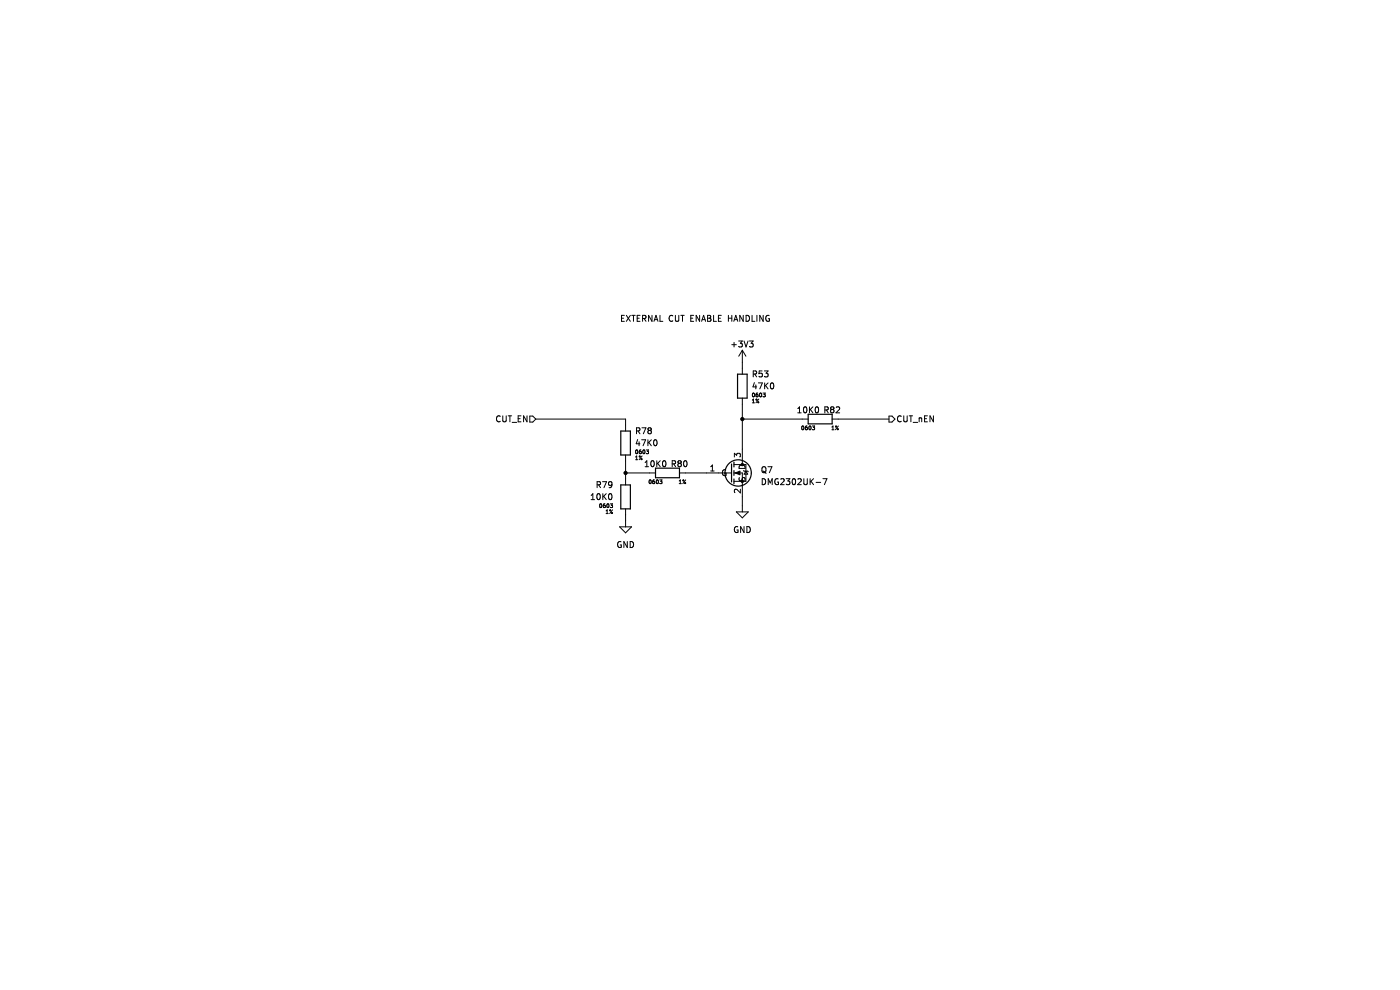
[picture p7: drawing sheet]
(kicad_sch (version 20230121) (generator eeschema)

 (paper "A4")

 (title_block
  (company "Rack Robotics, Inc.")
  (comment 1 "Engineering by DragonFly Power Systems")
  (comment 2 "Design by Rack Robotics, Inc."))

 (lib_symbols
  (symbol "0603_RES:10K0" (in_bom yes) (on_board yes)
   (property "Reference" "R" (at 1.27 2.54 0) (effects (font (size 1.27 1.27)) (justify left)))
   (property "Value" "10K0" (at 1.27 0.635 0) (effects (font (size 1.27 1.27)) (justify left)))
   (property "Footprint" "Resistor_SMD:R_0603_1608Metric" (at -8.89 -21.59 0) (effects (font (size 1.27 1.27)) hide))
   (property "Datasheet" "https://www.seielect.com/Catalog/SEI-RMCF_RMCP.pdf" (at 2.54 -19.05 0) (effects (font (size 1.27 1.27)) hide))
   (property "Package Size" "0603" (at 1.27 -1.27 0) (effects (font (size 0.8 0.8) (color 0 72 72 1)) (justify left)))
   (property "Tolerance" "1%" (at 1.27 -2.54 0) (effects (font (size 0.8 0.8) (color 0 72 72 1)) (justify left)))
   (property "Part Number" "RMCF0603FT10K0" (at -10.16 -17.78 0) (effects (font (size 1.27 1.27)) hide))
   (property "Manufacturer" "Stackpole" (at 0 0 0) (effects (font (size 1.27 1.27)) hide))
   (symbol "10K0_0_1"
    (rectangle (start -1.016 2.54) (end 1.016 -2.54) (stroke (width 0.254) (type default)) (fill (type none))))
   (symbol "10K0_1_1"
    (pin passive line (at 0 3.81 270) (length 1.27) (name "~" (effects (font (size 1.27 1.27)))) (number "1" (effects (font (size 0 0)))))
    (pin passive line (at 0 -3.81 90) (length 1.27) (name "~" (effects (font (size 1.27 1.27)))) (number "2" (effects (font (size 0 0)))))))
  (symbol "0603_RES:47K0" (in_bom yes) (on_board yes)
   (property "Reference" "R" (at 1.27 2.54 0) (effects (font (size 1.27 1.27)) (justify left)))
   (property "Value" "47K0" (at 1.27 0.635 0) (effects (font (size 1.27 1.27)) (justify left)))
   (property "Footprint" "Resistor_SMD:R_0603_1608Metric" (at -8.89 -20.955 0) (effects (font (size 1.27 1.27)) hide))
   (property "Datasheet" "https://www.seielect.com/Catalog/SEI-RMCF_RMCP.pdf" (at 2.54 -19.05 0) (effects (font (size 1.27 1.27)) hide))
   (property "Package Size" "0603" (at 1.27 -1.27 0) (effects (font (size 0.8 0.8) (color 0 72 72 1)) (justify left)))
   (property "Tolerance" "1%" (at 1.27 -2.54 0) (effects (font (size 0.8 0.8) (color 0 72 72 1)) (justify left)))
   (property "Part Number" "RMCF0603FT47K0" (at -15.875 -17.145 0) (effects (font (size 1.27 1.27)) hide))
   (property "Manufacturer" "Stackpole" (at 0 0 0) (effects (font (size 1.27 1.27)) hide))
   (symbol "47K0_0_1"
    (rectangle (start -1.016 2.54) (end 1.016 -2.54) (stroke (width 0.254) (type default)) (fill (type none))))
   (symbol "47K0_1_1"
    (pin passive line (at 0 3.81 270) (length 1.27) (name "~" (effects (font (size 1.27 1.27)))) (number "1" (effects (font (size 0 0)))))
    (pin passive line (at 0 -3.81 90) (length 1.27) (name "~" (effects (font (size 1.27 1.27)))) (number "2" (effects (font (size 0 0)))))))
  (symbol "SIGNAL_FETS:DMG2302UK-7" (in_bom yes) (on_board yes)
   (property "Reference" "Q" (at 1.27 5.08 0) (effects (font (size 1.27 1.27)) (justify left)))
   (property "Value" "DMG2302UK-7" (at 1.27 2.54 0) (effects (font (size 1.27 1.27)) (justify left)))
   (property "Footprint" "SOT:SOT-23-3" (at -26.67 -22.86 0) (effects (font (size 1.27 1.27)) hide))
   (property "Datasheet" "https://www.diodes.com/assets/Datasheets/DMG2301L.pdf" (at -13.97 -20.32 0) (effects (font (size 1.27 1.27)) hide))
   (property "Manufacturer" "Diodes Inc" (at 10.16 -1.27 0) (effects (font (size 1.27 1.27)) hide))
   (property "Part Number" "DMG2302UK-7" (at 12.065 -3.175 0) (effects (font (size 1.27 1.27)) hide))
   (symbol "DMG2302UK-7_0_1"
    (circle (center -0.889 0) (radius 2.794) (stroke (width 0.254) (type default)) (fill (type none)))
    (circle (center 0 -1.778) (radius 0.254) (stroke (width 0) (type default)) (fill (type outline)))
    (polyline (pts (xy -2.286 0) (xy -5.08 0)) (stroke (width 0) (type default)) (fill (type none)))
    (polyline (pts (xy -2.286 1.905) (xy -2.286 -1.905)) (stroke (width 0.254) (type default)) (fill (type none)))
    (polyline (pts (xy -1.778 -1.27) (xy -1.778 -2.286)) (stroke (width 0.254) (type default)) (fill (type none)))
    (polyline (pts (xy -1.778 0.508) (xy -1.778 -0.508)) (stroke (width 0.254) (type default)) (fill (type none)))
    (polyline (pts (xy -1.778 2.286) (xy -1.778 1.27)) (stroke (width 0.254) (type default)) (fill (type none)))
    (polyline (pts (xy 0 2.54) (xy 0 1.778)) (stroke (width 0) (type default)) (fill (type none)))
    (polyline (pts (xy 0 -2.54) (xy 0 0) (xy -1.778 0)) (stroke (width 0) (type default)) (fill (type none)))
    (polyline (pts (xy -1.778 -1.778) (xy 0.762 -1.778) (xy 0.762 1.778) (xy -1.778 1.778)) (stroke (width 0) (type default)) (fill (type none)))
    (polyline (pts (xy -1.524 0) (xy -0.508 0.381) (xy -0.508 -0.381) (xy -1.524 0)) (stroke (width 0) (type default)) (fill (type outline)))
    (polyline (pts (xy 0.254 0.508) (xy 0.381 0.381) (xy 1.143 0.381) (xy 1.27 0.254)) (stroke (width 0) (type default)) (fill (type none)))
    (polyline (pts (xy 0.762 0.381) (xy 0.381 -0.254) (xy 1.143 -0.254) (xy 0.762 0.381)) (stroke (width 0) (type default)) (fill (type none)))
    (circle (center 0 1.778) (radius 0.254) (stroke (width 0) (type default)) (fill (type outline))))
   (symbol "DMG2302UK-7_1_1"
    (pin passive line (at -7.62 0 0) (length 2.54) (name "G" (effects (font (size 1.27 1.27)))) (number "1" (effects (font (size 1.27 1.27)))))
    (pin passive line (at 0 -5.08 90) (length 2.54) (name "S" (effects (font (size 1.27 1.27)))) (number "2" (effects (font (size 1.27 1.27)))))
    (pin passive line (at 0 5.08 270) (length 2.54) (name "D" (effects (font (size 1.27 1.27)))) (number "3" (effects (font (size 1.27 1.27)))))))
  (symbol "power:+3V3" (power) (pin_names (offset 0)) (in_bom yes) (on_board yes)
   (property "Reference" "#PWR" (at 0 -3.81 0) (effects (font (size 1.27 1.27)) hide))
   (property "Value" "+3V3" (at 0 3.556 0) (effects (font (size 1.27 1.27))))
   (property "Footprint" "" (at 0 0 0) (effects (font (size 1.27 1.27)) hide))
   (property "Datasheet" "" (at 0 0 0) (effects (font (size 1.27 1.27)) hide))
   (symbol "+3V3_0_1"
    (polyline (pts (xy -0.762 1.27) (xy 0 2.54)) (stroke (width 0) (type default)) (fill (type none)))
    (polyline (pts (xy 0 0) (xy 0 2.54)) (stroke (width 0) (type default)) (fill (type none)))
    (polyline (pts (xy 0 2.54) (xy 0.762 1.27)) (stroke (width 0) (type default)) (fill (type none))))
   (symbol "+3V3_1_1"
    (pin power_in line (at 0 0 90) (length 0) hide (name "+3V3" (effects (font (size 1.27 1.27)))) (number "1" (effects (font (size 1.27 1.27)))))))
  (symbol "power:GND" (power) (pin_names (offset 0)) (in_bom yes) (on_board yes)
   (property "Reference" "#PWR" (at 0 -6.35 0) (effects (font (size 1.27 1.27)) hide))
   (property "Value" "GND" (at 0 -3.81 0) (effects (font (size 1.27 1.27))))
   (property "Footprint" "" (at 0 0 0) (effects (font (size 1.27 1.27)) hide))
   (property "Datasheet" "" (at 0 0 0) (effects (font (size 1.27 1.27)) hide))
   (symbol "GND_0_1"
    (polyline (pts (xy 0 0) (xy 0 -1.27) (xy 1.27 -1.27) (xy 0 -2.54) (xy -1.27 -1.27) (xy 0 -1.27)) (stroke (width 0) (type default)) (fill (type none))))
   (symbol "GND_1_1"
    (pin power_in line (at 0 0 270) (length 0) hide (name "GND" (effects (font (size 1.27 1.27)))) (number "1" (effects (font (size 1.27 1.27))))))))

 (junction (at 157.48 88.9) (diameter 0) (color 0 0 0 0))
 (junction (at 132.715 100.33) (diameter 0) (color 0 0 0 0))

 (wire (pts (xy 157.48 85.725) (xy 157.48 88.9)) (stroke (width 0) (type default)))
 (wire (pts (xy 132.715 88.9) (xy 132.715 90.17)) (stroke (width 0) (type default)))
 (wire (pts (xy 149.86 100.33) (xy 145.415 100.33)) (stroke (width 0) (type default)))
 (wire (pts (xy 113.665 88.9) (xy 132.715 88.9)) (stroke (width 0) (type default)))
 (wire (pts (xy 132.715 100.33) (xy 132.715 101.6)) (stroke (width 0) (type default)))
 (wire (pts (xy 157.48 105.41) (xy 157.48 107.315)) (stroke (width 0) (type default)))
 (wire (pts (xy 157.48 76.835) (xy 157.48 78.105)) (stroke (width 0) (type default)))
 (wire (pts (xy 157.48 95.25) (xy 157.48 88.9)) (stroke (width 0) (type default)))
 (wire (pts (xy 177.8 88.9) (xy 188.595 88.9)) (stroke (width 0) (type default)))
 (wire (pts (xy 132.715 109.22) (xy 132.715 110.49)) (stroke (width 0) (type default)))
 (wire (pts (xy 157.48 88.9) (xy 170.18 88.9)) (stroke (width 0) (type default)))
 (wire (pts (xy 137.795 100.33) (xy 132.715 100.33)) (stroke (width 0) (type default)))
 (wire (pts (xy 132.715 97.79) (xy 132.715 100.33)) (stroke (width 0) (type default)))

 (text "EXTERNAL CUT ENABLE HANDLING" (at 131.445 68.58 0) (effects (font (size 1.27 1.27)) (justify left bottom)))

 (hierarchical_label "CUT_EN" (shape input) (at 113.665 88.9 180) (fields_autoplaced) (effects (font (size 1.27 1.27)) (justify right)))
 (hierarchical_label "CUT_nEN" (shape output) (at 188.595 88.9 0) (fields_autoplaced) (effects (font (size 1.27 1.27)) (justify left)))

 (symbol (lib_id "0603_RES:47K0") (at 157.48 81.915 0) (unit 1) (in_bom yes) (on_board yes) (dnp no) (fields_autoplaced)
  (property "Reference" "R53" (at 159.385 79.375 0) (effects (font (size 1.27 1.27)) (justify left)))
  (property "Value" "47K0" (at 159.385 81.915 0) (effects (font (size 1.27 1.27)) (justify left)))
  (property "Footprint" "Resistor_SMD:R_0603_1608Metric" (at 148.59 102.87 0) (effects (font (size 1.27 1.27)) hide))
  (property "Datasheet" "https://www.seielect.com/Catalog/SEI-RMCF_RMCP.pdf" (at 160.02 100.965 0) (effects (font (size 1.27 1.27)) hide))
  (property "Package Size" "0603" (at 159.385 83.82 0) (effects (font (size 0.8 0.8) (color 0 72 72 1)) (justify left)))
  (property "Tolerance" "1%" (at 159.385 85.09 0) (effects (font (size 0.8 0.8) (color 0 72 72 1)) (justify left)))
  (property "Part Number" "RMCF0603FT47K0" (at 141.605 99.06 0) (effects (font (size 1.27 1.27)) hide))
  (property "Manufacturer" "Stackpole" (at 157.48 81.915 0) (effects (font (size 1.27 1.27)) hide)) (pin "1") (pin "2")
  (instances (project "POWERCORE-V2.0_MOTHERBOARD" (path "" (reference "R53") (unit 1)))))

 (symbol (lib_id "0603_RES:10K0") (at 173.99 88.9 270) (mirror x) (unit 1) (in_bom yes) (on_board yes) (dnp no)
  (property "Reference" "R38" (at 176.53 86.995 90) (effects (font (size 1.27 1.27))))
  (property "Value" "10K0" (at 171.45 86.995 90) (effects (font (size 1.27 1.27))))
  (property "Footprint" "Resistor_SMD:R_0603_1608Metric" (at 152.4 97.79 0) (effects (font (size 1.27 1.27)) hide))
  (property "Datasheet" "https://www.seielect.com/Catalog/SEI-RMCF_RMCP.pdf" (at 154.94 86.36 0) (effects (font (size 1.27 1.27)) hide))
  (property "Package Size" "0603" (at 171.45 90.805 90) (effects (font (size 0.8 0.8) (color 0 72 72 1))))
  (property "Tolerance" "1%" (at 177.165 90.805 90) (effects (font (size 0.8 0.8) (color 0 72 72 1))))
  (property "Part Number" "RMCF0603FT10K0" (at 156.21 99.06 0) (effects (font (size 1.27 1.27)) hide))
  (property "Manufacturer" "Stackpole" (at 173.99 88.9 0) (effects (font (size 1.27 1.27)) hide)) (pin "1") (pin "2")
  (instances (project "POWERCORE-V2.0_MOTHERBOARD" (path "" (reference "R38") (unit 1)) (path "" (reference "R82") (unit 1)))))

 (symbol (lib_id "power:GND") (at 132.715 110.49 0) (mirror y) (unit 1) (in_bom yes) (on_board yes) (dnp no) (fields_autoplaced)
  (property "Reference" "#PWR091" (at 132.715 116.84 0) (effects (font (size 1.27 1.27)) hide))
  (property "Value" "GND" (at 132.715 115.57 0) (effects (font (size 1.27 1.27))))
  (property "Footprint" "" (at 132.715 110.49 0) (effects (font (size 1.27 1.27)) hide))
  (property "Datasheet" "" (at 132.715 110.49 0) (effects (font (size 1.27 1.27)) hide)) (pin "1")
  (instances (project "POWERCORE-V2.0_MOTHERBOARD" (path "" (reference "#PWR091") (unit 1)))))

 (symbol (lib_id "SIGNAL_FETS:DMG2302UK-7") (at 157.48 100.33 0) (unit 1) (in_bom yes) (on_board yes) (dnp no)
  (property "Reference" "Q6" (at 161.29 99.695 0) (effects (font (size 1.27 1.27)) (justify left)))
  (property "Value" "DMG2302UK-7" (at 161.29 102.235 0) (effects (font (size 1.27 1.27)) (justify left)))
  (property "Footprint" "SOT:SOT-23-3" (at 130.81 123.19 0) (effects (font (size 1.27 1.27)) hide))
  (property "Datasheet" "https://www.diodes.com/assets/Datasheets/DMG2301L.pdf" (at 143.51 120.65 0) (effects (font (size 1.27 1.27)) hide))
  (property "Manufacturer" "Diodes Inc" (at 157.48 100.33 0) (effects (font (size 1.27 1.27)) hide))
  (property "Part Number" "DMG2302UK-7" (at 157.48 100.33 0) (effects (font (size 1.27 1.27)) hide)) (pin "1") (pin "2") (pin "3")
  (instances (project "POWERCORE-V2.0_MOTHERBOARD" (path "" (reference "Q6") (unit 1)) (path "" (reference "Q7") (unit 1)))))

 (symbol (lib_id "power:+3V3") (at 157.48 76.835 0) (mirror y) (unit 1) (in_bom yes) (on_board yes) (dnp no) (fields_autoplaced)
  (property "Reference" "#PWR020" (at 157.48 80.645 0) (effects (font (size 1.27 1.27)) hide))
  (property "Value" "+3V3" (at 157.48 73.025 0) (effects (font (size 1.27 1.27))))
  (property "Footprint" "" (at 157.48 76.835 0) (effects (font (size 1.27 1.27)) hide))
  (property "Datasheet" "" (at 157.48 76.835 0) (effects (font (size 1.27 1.27)) hide)) (pin "1")
  (instances (project "POWERCORE-V2.0_MOTHERBOARD" (path "" (reference "#PWR020") (unit 1)) (path "" (reference "#PWR092") (unit 1)))))

 (symbol (lib_id "0603_RES:10K0") (at 132.715 105.41 0) (mirror y) (unit 1) (in_bom yes) (on_board yes) (dnp no) (fields_autoplaced)
  (property "Reference" "R38" (at 130.175 102.87 0) (effects (font (size 1.27 1.27)) (justify left)))
  (property "Value" "10K0" (at 130.175 105.41 0) (effects (font (size 1.27 1.27)) (justify left)))
  (property "Footprint" "Resistor_SMD:R_0603_1608Metric" (at 141.605 127 0) (effects (font (size 1.27 1.27)) hide))
  (property "Datasheet" "https://www.seielect.com/Catalog/SEI-RMCF_RMCP.pdf" (at 130.175 124.46 0) (effects (font (size 1.27 1.27)) hide))
  (property "Package Size" "0603" (at 130.175 107.315 0) (effects (font (size 0.8 0.8) (color 0 72 72 1)) (justify left)))
  (property "Tolerance" "1%" (at 130.175 108.585 0) (effects (font (size 0.8 0.8) (color 0 72 72 1)) (justify left)))
  (property "Part Number" "RMCF0603FT10K0" (at 142.875 123.19 0) (effects (font (size 1.27 1.27)) hide))
  (property "Manufacturer" "Stackpole" (at 132.715 105.41 0) (effects (font (size 1.27 1.27)) hide)) (pin "1") (pin "2")
  (instances (project "POWERCORE-V2.0_MOTHERBOARD" (path "" (reference "R38") (unit 1)) (path "" (reference "R79") (unit 1)))))

 (symbol (lib_id "0603_RES:47K0") (at 132.715 93.98 0) (unit 1) (in_bom yes) (on_board yes) (dnp no) (fields_autoplaced)
  (property "Reference" "R78" (at 134.62 91.44 0) (effects (font (size 1.27 1.27)) (justify left)))
  (property "Value" "47K0" (at 134.62 93.98 0) (effects (font (size 1.27 1.27)) (justify left)))
  (property "Footprint" "Resistor_SMD:R_0603_1608Metric" (at 123.825 114.935 0) (effects (font (size 1.27 1.27)) hide))
  (property "Datasheet" "https://www.seielect.com/Catalog/SEI-RMCF_RMCP.pdf" (at 135.255 113.03 0) (effects (font (size 1.27 1.27)) hide))
  (property "Package Size" "0603" (at 134.62 95.885 0) (effects (font (size 0.8 0.8) (color 0 72 72 1)) (justify left)))
  (property "Tolerance" "1%" (at 134.62 97.155 0) (effects (font (size 0.8 0.8) (color 0 72 72 1)) (justify left)))
  (property "Part Number" "RMCF0603FT47K0" (at 116.84 111.125 0) (effects (font (size 1.27 1.27)) hide))
  (property "Manufacturer" "Stackpole" (at 132.715 93.98 0) (effects (font (size 1.27 1.27)) hide)) (pin "1") (pin "2")
  (instances (project "POWERCORE-V2.0_MOTHERBOARD" (path "" (reference "R78") (unit 1)))))

 (symbol (lib_id "power:GND") (at 157.48 107.315 0) (mirror y) (unit 1) (in_bom yes) (on_board yes) (dnp no) (fields_autoplaced)
  (property "Reference" "#PWR090" (at 157.48 113.665 0) (effects (font (size 1.27 1.27)) hide))
  (property "Value" "GND" (at 157.48 112.395 0) (effects (font (size 1.27 1.27))))
  (property "Footprint" "" (at 157.48 107.315 0) (effects (font (size 1.27 1.27)) hide))
  (property "Datasheet" "" (at 157.48 107.315 0) (effects (font (size 1.27 1.27)) hide)) (pin "1")
  (instances (project "POWERCORE-V2.0_MOTHERBOARD" (path "" (reference "#PWR090") (unit 1)))))

 (symbol (lib_id "0603_RES:10K0") (at 141.605 100.33 270) (mirror x) (unit 1) (in_bom yes) (on_board yes) (dnp no)
  (property "Reference" "R38" (at 144.145 98.425 90) (effects (font (size 1.27 1.27))))
  (property "Value" "10K0" (at 139.065 98.425 90) (effects (font (size 1.27 1.27))))
  (property "Footprint" "Resistor_SMD:R_0603_1608Metric" (at 120.015 109.22 0) (effects (font (size 1.27 1.27)) hide))
  (property "Datasheet" "https://www.seielect.com/Catalog/SEI-RMCF_RMCP.pdf" (at 122.555 97.79 0) (effects (font (size 1.27 1.27)) hide))
  (property "Package Size" "0603" (at 139.065 102.235 90) (effects (font (size 0.8 0.8) (color 0 72 72 1))))
  (property "Tolerance" "1%" (at 144.78 102.235 90) (effects (font (size 0.8 0.8) (color 0 72 72 1))))
  (property "Part Number" "RMCF0603FT10K0" (at 123.825 110.49 0) (effects (font (size 1.27 1.27)) hide))
  (property "Manufacturer" "Stackpole" (at 141.605 100.33 0) (effects (font (size 1.27 1.27)) hide)) (pin "1") (pin "2")
  (instances (project "POWERCORE-V2.0_MOTHERBOARD" (path "" (reference "R38") (unit 1)) (path "" (reference "R80") (unit 1))))))
